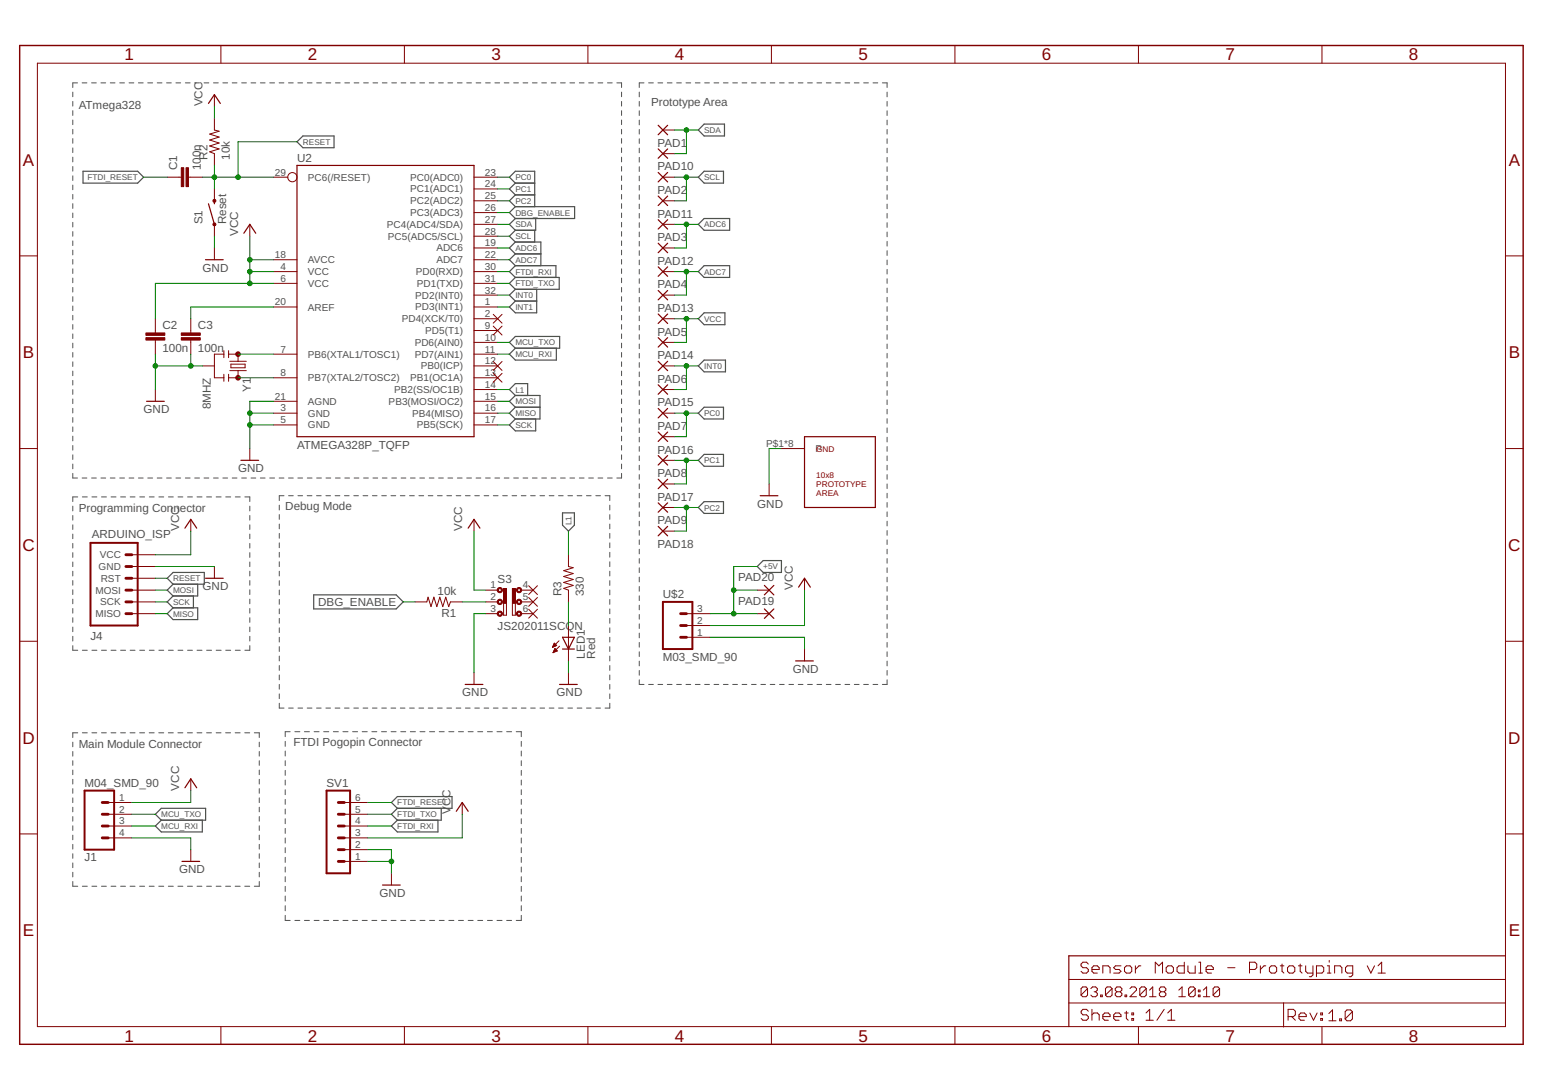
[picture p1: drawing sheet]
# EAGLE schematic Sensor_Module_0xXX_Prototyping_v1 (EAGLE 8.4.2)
FRAME1 (FRAME-A4L): CNAME: Communication Module; CREVISION: 2.0

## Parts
C1  100n  C  [C0805]
C2  100n  C  [C0805]
C3  100n  C  [C0805]
J1  M04_SMD_90  [M04_SMD_90]
J4  ARDUINO_ISP  [M-2X3]
LED1  Red  LEDSML0805  [SML0805]
PAD1  1,6/0,9  [1,6/0,9]
PAD2  1,6/0,9  [1,6/0,9]
PAD3  1,6/0,9  [1,6/0,9]
PAD4  1,6/0,9  [1,6/0,9]
PAD5  1,6/0,9  [1,6/0,9]
PAD6  1,6/0,9  [1,6/0,9]
PAD7  1,6/0,9  [1,6/0,9]
PAD8  1,6/0,9  [1,6/0,9]
PAD9  1,6/0,9  [1,6/0,9]
PAD10  1,6/0,9  [1,6/0,9]
PAD11  1,6/0,9  [1,6/0,9]
PAD12  1,6/0,9  [1,6/0,9]
PAD13  1,6/0,9  [1,6/0,9]
PAD14  1,6/0,9  [1,6/0,9]
PAD15  1,6/0,9  [1,6/0,9]
PAD16  1,6/0,9  [1,6/0,9]
PAD17  1,6/0,9  [1,6/0,9]
PAD18  1,6/0,9  [1,6/0,9]
PAD19  1,6/0,9  [1,6/0,9]
PAD20  1,6/0,9  [1,6/0,9]
R1  10k  RESISTOR0805-RES  [0805]
R2  10k  RESISTOR0805-RES  [0805]
R3  330  RESISTOR0805-RES  [0805]
S1  Reset  PUSHBUTTON  [M-PUSHBUTTON-SMD]
S3  JS202011SCQN  [JS202011SCQN]
SV1  MA06-1  [MA06-1]
U2  ATMEGA328P_TQFP  [TQFP32-08]
U$1  10X8_PROTOTYPE_AREA  [10X8_PROTOTYPE_AREA]
U$2  M03_SMD_90  [M03_SMD_90]
Y1  8MHZ  RESONATOR8MHZ  [RESONATOR-SMD]

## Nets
+5V: PAD19.1(P) PAD20.1(P) U$2.3
ADC6: PAD3.1(P) PAD12.1(P) U2.19(ADC6)
ADC7: PAD4.1(P) PAD13.1(P) U2.22(ADC7)
DBG_ENABLE: R1.2 U2.26(PC3(ADC3))
FTDI_RESET: C1.1 SV1.6
FTDI_RXI: SV1.4 U2.30(PD0(RXD))
FTDI_TXO: SV1.5 U2.31(PD1(TXD))
GND [GND]: C2.2 C3.2 J1.4 J4.P$5(GND) LED1.C S1.1(LEFT) S1.2(LEFT) S3.3 SV1.1 SV1.2 U2.3(GND) U2.5(GND) U2.21(AGND) U$1.P$1(P) U$1.P$2(P) U$1.P$3(P) U$1.P$4(P) U$1.P$5(P) U$1.P$6(P) U$1.P$7(P) U$1.P$8(P) U$2.1 Y1.2
INT0: PAD6.1(P) PAD15.1(P) U2.32(PD2(INT0))
INT1: U2.1(PD3(INT1))
L1: R3.2 U2.14(PB2(SS/OC1B))
MCU_RXI: J1.3 U2.11(PD7(AIN1))
MCU_TXO: J1.2 U2.10(PD6(AIN0))
MISO: J4.P$1(MISO) U2.16(PB4(MISO))
MOSI: J4.P$3(MOSI) U2.15(PB3(MOSI/OC2))
N$1: U2.8(PB7(XTAL2/TOSC2)) Y1.3
N$2: U2.7(PB6(XTAL1/TOSC1)) Y1.1
N$3: R1.1 S3.2
N$15: C3.1 U2.20(AREF)
N$30: LED1.A R3.1
PC0: PAD7.1(P) PAD16.1(P) U2.23(PC0(ADC0))
PC1: PAD8.1(P) PAD17.1(P) U2.24(PC1(ADC1))
PC2: PAD9.1(P) PAD18.1(P) U2.25(PC2(ADC2))
RESET: C1.2 J4.P$4(RST) R2.1 S1.3(RIGHT) S1.4(RIGHT) U2.29(PC6(/RESET))
SCK: J4.P$2(SCK) U2.17(PB5(SCK))
SCL: PAD2.1(P) PAD11.1(P) U2.28(PC5(ADC5/SCL))
SDA: PAD1.1(P) PAD10.1(P) U2.27(PC4(ADC4/SDA))
VCC [Vsupply]: C2.1 J1.1 J4.P$6(VCC) PAD5.1(P) PAD14.1(P) R2.2 S3.1 SV1.3 U2.4(VCC) U2.6(VCC) U2.18(AVCC) U$2.2
Unconnected: S3.4 S3.5 S3.6 U2.2(PD4(XCK/T0)) U2.9(PD5(T1)) U2.12(PB0(ICP)) U2.13(PB1(OC1A))

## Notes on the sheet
- ATmega328 | Prototype Area
- Programming Connector | Debug Mode
- Communication Module Connector | FTDI Pogopin Connector
- Sensor Board - Prototyping (0xXX)
- 1.0
